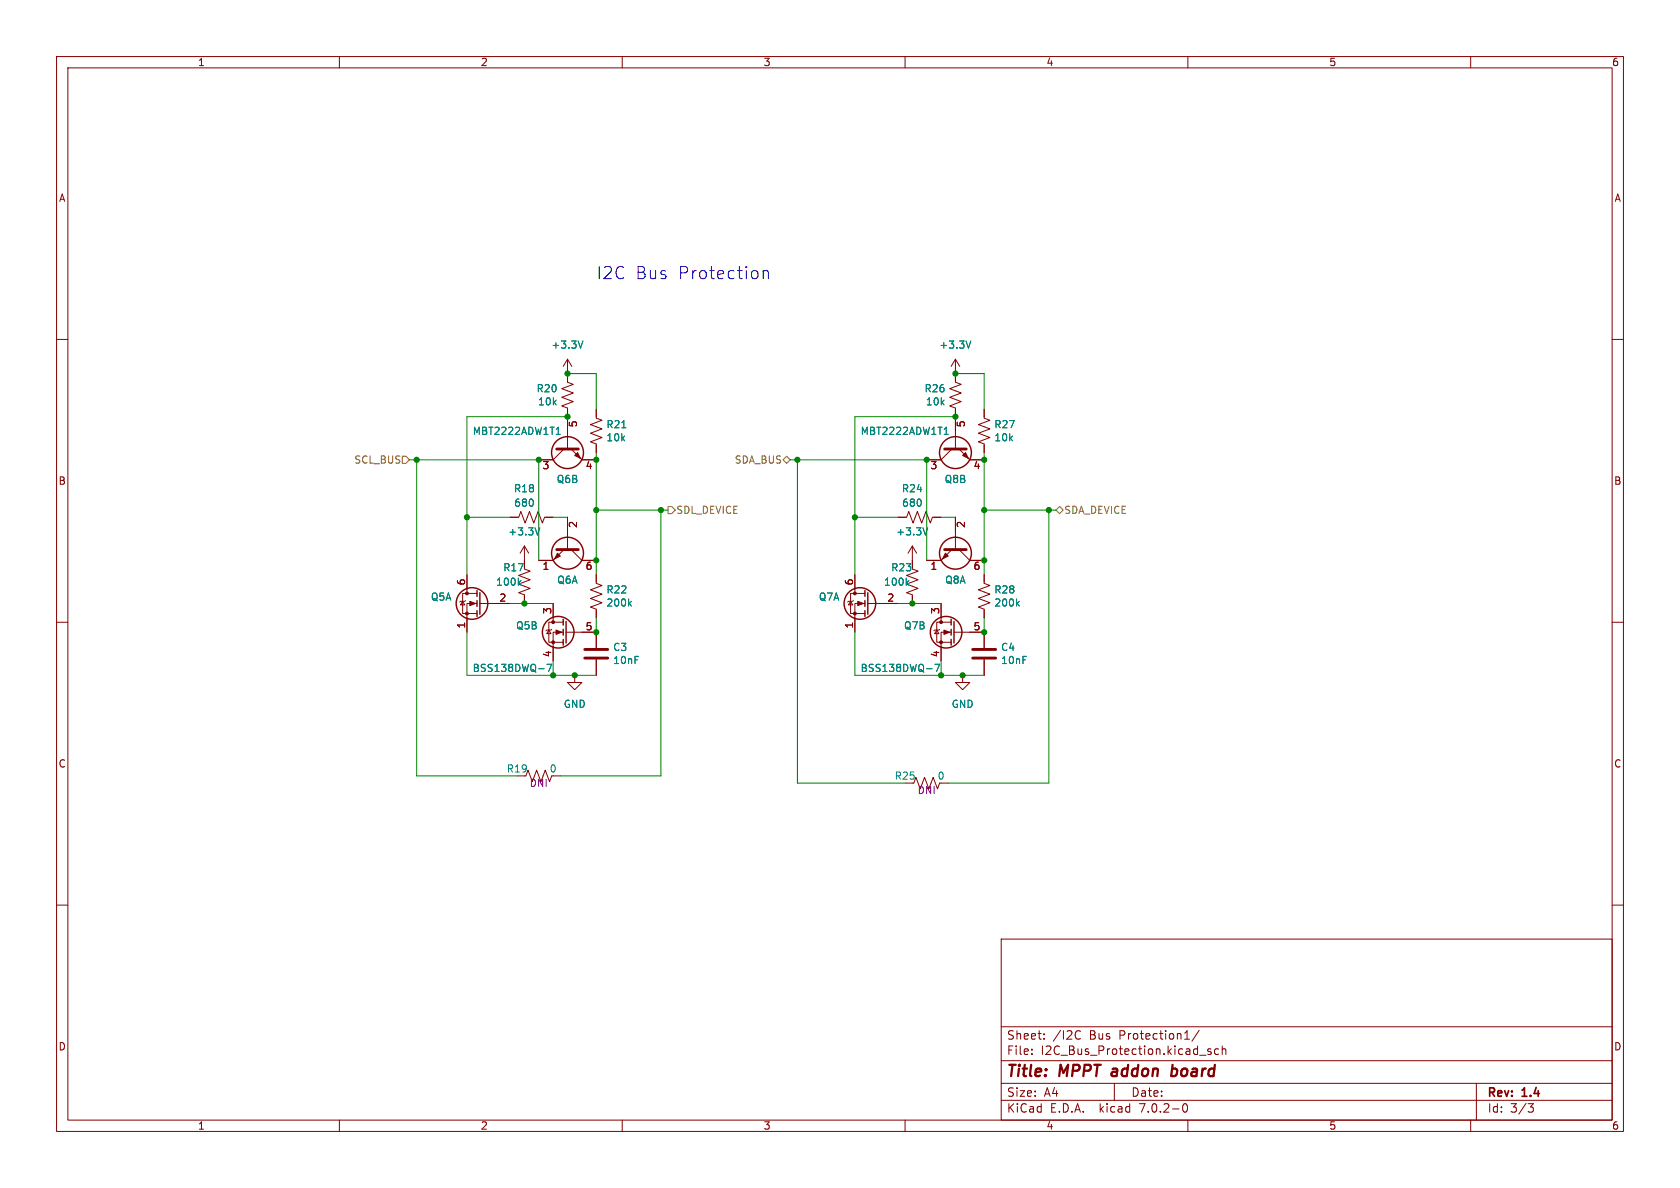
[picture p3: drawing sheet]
<svg xmlns="http://www.w3.org/2000/svg" width="297mm" height="210mm" viewBox="0 0 297 210" stroke-linecap="round" stroke-linejoin="round" font-family="sans-serif">
<g fill="none" stroke="#840000" stroke-width=".18">
<path d="M10 10h277v190h-277zM12 12h273v186h-273zM60 10v2M110 10v2M160 10v2M210 10v2M260 10v2M10 60h2M285 60h2M99.7 79.4l-1.9 1.9h-2.6M100.3 63.5v4.1l1 .3-2 .8 2 .8-2 .7 2 .8-2 .8 1 .3v7.3M100.3 63.5l-.7 1.3"/>
<path d="M100.3 63.5l.8 1.3M101 79.4l1.9 1.9h2.5M105.4 72.4v1.5l1 .4-2 .8 2 .7-2 .8 2 .7-2 .8 1 .4v1.5M168.3 79.4l-1.9 1.9h-2.6M168.9 63.5v4.1l1 .3-2 .8 2 .8-2 .7 2 .8-2 .8 1 .3v7.3M168.9 63.5l-.8 1.3M168.9 63.5l.8 1.3M169.5 79.4l1.9 1.9h2.6M174 72.4v1.5l1 .4-2 .8 2 .7-2 .8 2 .7-2 .8 1 .4v1.5M90.2 91.4h1.5l.4-1 .7 2.1 .8-2.1 .8 2.1 .7-2.1 .8 2.1 .4-1.1h1.5M92.7 96.5v3.8M92.7 96.5l-.8 1.3"/>
<path d="M92.7 96.5l.8 1.3M99.7 97.2l-1.9 1.9h-2.6M100.3 91.4v5.8M101 97.2l1.9 1.9h2.5M158.7 91.4h1.6l.4-1 .7 2.1 .8-2.1 .7 2.1 .8-2.1 .8 2.1 .3-1.1h1.6M161.3 96.5l-.8 1.3M161.3 96.5v3.8M161.3 96.5l.8 1.3M168.3 97.2l-1.9 1.9h-2.6M168.9 91.4v5.8M169.5 97.2l1.9 1.9h2.6M10 110h2"/>
<path d="M81.8 106.3l.4 .6h-.8zM82.3 106.2l-.1 .1h-.8l-.1 .1M82.5 101.6v3.3M84.3 106.7h-1.8v5.1M84.3 104.9h-2.5v3.6h2.5M84.8 106.7h5.4M92.7 100.6l1 .4-2 .7 2 .8-2 .8 2 .7-2 .8 1 .4v1.5M97 111.4l.4 .6h-.8zM97.5 111.3l-.1 .1h-.8l-.1 .1M97.8 106.7v3.3M99.6 111.8h-1.8v5M99.6 110h-2.6v3.5h2.6"/>
<path d="M100.1 111.8h5.3v2.8M101.6 119.4v1.3h1.3l-1.3 1.2-1.3-1.2h1.3M105.4 101.6v1.5l1 .4-2 .8 2 .7-2 .8 2 .8-2 .7 1 .4v1.5M105.4 116.6v2.8M150.4 106.3l.3 .6h-.7zM150.9 106.2l-.2 .1h-.7l-.1 .1M151.1 101.6v3.3M152.9 106.7h-1.8v5.1M152.9 104.9h-2.5v3.6h2.5M153.4 106.7h5.3M161.3 100.6l1 .4-2 .7 2 .8-2 .8 2 .7-2 .8 1 .4v1.5M165.6 111.4l.4 .6h-.8z"/>
<path d="M166.1 111.3l-.1 .1h-.8l-.1 .1M166.4 106.7v3.3M168.1 111.8h-1.7v5M168.1 110h-2.5v3.5h2.5M168.7 111.8h5.3v2.8M170.2 119.4v1.3h1.2l-1.2 1.2-1.3-1.2h1.3M174 101.6v1.5l1 .4-2 .8 2 .7-2 .8 2 .8-2 .7 1 .4v1.5M174 116.6v2.8M285 110h2M93 137.2l.3-1.1 .8 2.1 .8-2.1 .7 2.1 .8-2.1 .8 2.1 .3-1M97.8 137.2h1.3M161.5 138.4l.4-1 .8 2 .7-2 .8 2 .8-2 .7 2 .4-1"/>
<path d="M166.4 138.4h1.2M10 160h2M285 160h2M177 166h108v32h-108zM60 198v2M110 198v2M160 198v2M177 194.5h108M177 191.5h108M177 187.5h108M177 181.5h108M182.4 186.3v.1"/>
<path d="M182.4 185.5v.1M184.6 183.6v.1M184.6 182.8v.1M190.6 182.2l.4 .1M191 183.6l-.4 .1M197 191.5v3M209.2 195.2l.2-.1a.81 .81 0 0 1 .6 .6 .81 .81 0 0 1-.3 .8l-.1 .1a.81 .81 0 0 1-.4-1.4zM209.4 183.7h.9M209.7 182.4l.2-.2v1.5M210 198v2M212 182.1l-1.3 2M212.1 186.5h1.1"/>
<path d="M214.1 185.5l-.4-.1-.2 .2 .1 .2 .5 .2v.3h-.6M215.4 185.5l-.4-.1-.3 .3v.4l.2 .2h.5M216.1 185.5l.2-.1 .3 .1 .1 .9M216.1 184.9v1.5M260 198v2M261 191.5v6.5M270.1 195.1h1l-.5 .6 .4 .1 .1 .5-.3 .3h-.4"/>
</g>
<path d="M207.1 190.1l.5 .1M207.3 188.2l-.3 2M207.8 188.9l-.6 .1" fill="none" stroke="#840000" stroke-width=".4"/>
<g fill="none" stroke="#008484" stroke-width=".18">
<path d="M98.3 76.8h.8M98.6 75.7l.1-.2v1.3M103.1 60.3l-.5 1.2M166.9 76.8h.7M167.2 75.7l.1-.2v1.3M171.6 60.3l-.4 1.2M95.4 93.3l-.4 1.3M164 93.3l-.4 1.3M91.8 103l.3 .5M92.1 102.6l-.5 .5M96.7 117.4h.8l-.5 1.3M111.3 106.7l.3 .4"/>
<path d="M111.6 106.3l-.5 .5M160.3 103l.4 .5M160.7 102.6l-.5 .5M165.3 117.4h.8l-.5 1.3M179.8 106.7l.4 .4M180.2 106.3l-.5 .5"/>
</g>
<path d="M98.4 79.4h3.8M167 79.4h3.8M98.4 97.2h3.8M167 97.2h3.8M103.4 116.3h4M103.4 114.8h4M172 116.3h4M172 114.8h4" fill="none" stroke="#840000" stroke-width=".51"/>
<g fill="#840000" stroke="#840000" stroke-width=".18">
<path d="M101.6 80.5l.5-.5 .5 1z"/>
<path d="M151.6 106.3l1.1 .4-1.1 .4z"/>
<path d="M167.1 97.8l.5 .5-1 .5z"/>
<path d="M166.9 111.4l1 .4-1 .3z"/>
<path d="M83.1 106.3l1 .4-1 .4z"/>
<path d="M170.7 80l.5 1-1-.5z"/>
<path d="M98.6 97.8l.5 .5-1.1 .5z"/>
<path d="M98.3 111.4l1 .4-1 .3z"/>
<circle cx="151.1" cy="108.5" r=".25"/>
<circle cx="151.1" cy="104.9" r=".25"/>
<circle cx="166.4" cy="113.5" r=".25"/>
<circle cx="166.4" cy="110" r=".25"/>
<circle cx="82.5" cy="108.5" r=".25"/>
<circle cx="82.5" cy="104.9" r=".25"/>
<circle cx="97.8" cy="113.5" r=".25"/>
<circle cx="97.8" cy="110" r=".25"/>
</g>
<g fill="none" stroke="#840000" stroke-width=".25">
<path d="M84.3 104.4v1M84.3 106.2v1M84.3 108v1M84.8 104.8v3.8M99.6 109.5v1M99.6 111.3v1M99.6 113v1M100.1 109.9v3.8M152.9 104.4v1M152.9 106.2v1M152.9 108v1M153.4 104.8v3.8"/>
<path d="M168.1 109.5v1M168.1 111.3v1M168.1 113v1M168.7 109.9v3.8"/>
<circle cx="100.3" cy="97.8" r="2.82"/>
<circle cx="100.3" cy="80" r="2.82"/>
<circle cx="168.9" cy="80" r="2.82"/>
<circle cx="168.9" cy="97.8" r="2.82"/>
<circle cx="83.4" cy="106.7" r="2.79"/>
<circle cx="98.7" cy="111.8" r="2.79"/>
<circle cx="152" cy="106.7" r="2.79"/>
<circle cx="167.3" cy="111.8" r="2.79"/>
</g>
<path d="M71.1 80.6h.7l.6 .7-.6 .6h-.7zM118.1 89.5h.6l.7 .7-.7 .6h-.6zM138.4 81.3l.7-.7 .6 .7-.6 .6zM186.7 90.2l.6-.7 .7 .7-.7 .6z" fill="none" stroke="#848400" stroke-width=".18"/>
<path d="M134.9 47.8v1.5M134.9 48a.54 .54 0 0 1 .9 .1v1.2" fill="none" stroke="#0000c2" stroke-width=".18"/>
<g fill="none" stroke="#008400" stroke-width=".18">
<path d="M100.3 73.7h-17.8v27.9M100.3 66h5.1v6.4M168.9 66h5.1v6.4M168.9 73.7h-17.8v27.9M72.4 81.3h22.8v17.8M73.7 81.3v55.9h17.7M82.5 91.4h7.7M97.8 91.4h2.5M105.4 80v21.6M105.4 90.2h12.7M116.8 90.2v47h-17.7M139.7 81.3h24.1v17.8"/>
<path d="M141 81.3v57.1h19M151.1 91.4h7.6M166.4 91.4h2.5M174 80v21.6M174 90.2h12.7M185.4 90.2v48.2h-17.8M82.5 111.8v7.6h22.9M90.2 106.7h7.6M97.8 116.8v2.6M105.4 109.2v2.6M151.1 111.8v7.6h22.9M158.7 106.7h7.7"/>
<path d="M166.4 116.8v2.6M174 109.2v2.6"/>
</g>
<g fill="#008400" stroke="#008400" stroke-width=".18">
<circle cx="168.9" cy="66" r=".46"/>
<circle cx="168.9" cy="73.7" r=".46"/>
<circle cx="161.3" cy="106.7" r=".46"/>
<circle cx="141" cy="81.3" r=".46"/>
<circle cx="151.1" cy="91.4" r=".46"/>
<circle cx="174" cy="81.3" r=".46"/>
<circle cx="163.8" cy="81.3" r=".46"/>
<circle cx="105.4" cy="99.1" r=".46"/>
<circle cx="105.4" cy="111.8" r=".46"/>
<circle cx="97.8" cy="119.4" r=".46"/>
<circle cx="101.6" cy="119.4" r=".46"/>
<circle cx="92.7" cy="106.7" r=".46"/>
<circle cx="174" cy="99.1" r=".46"/>
<circle cx="174" cy="111.8" r=".46"/>
<circle cx="185.4" cy="90.2" r=".46"/>
<circle cx="174" cy="90.2" r=".46"/>
<circle cx="170.2" cy="119.4" r=".46"/>
<circle cx="166.4" cy="119.4" r=".46"/>
<circle cx="105.4" cy="81.3" r=".46"/>
<circle cx="95.2" cy="81.3" r=".46"/>
<circle cx="100.3" cy="73.7" r=".46"/>
<circle cx="82.5" cy="91.4" r=".46"/>
<circle cx="73.7" cy="81.3" r=".46"/>
<circle cx="100.3" cy="66" r=".46"/>
<circle cx="105.4" cy="90.2" r=".46"/>
<circle cx="116.8" cy="90.2" r=".46"/>
</g>
<g font-size="3" fill="#0000c2">
<text x="105.4" y="49.5">I2C</text>
<text x="112.2" y="49.5">Bus</text>
<text x="119.7" y="49.5">Protection</text>
</g>
<g font-size="2.8" fill="#840000">
<text x="178" y="190.8">Title:</text>
<text x="187.4" y="190.8">MPPT addon</text>
<text x="208.4" y="190.8">board</text>
</g>
<g font-size="2.1" fill="#840000">
<text x="178" y="183.9">Sheet:</text>
<text x="186.2" y="183.9">/I2C</text>
<text x="192.6" y="183.9">Bus</text>
<text x="197.9" y="183.9">Protection1/</text>
<text x="178" y="186.6">File:</text>
<text x="184" y="186.6">I2C_Bus_Protection.kicad_sch</text>
<text x="178" y="196.8">KiCad</text>
<text x="178" y="194">Size:</text>
<text x="184.6" y="194">A4</text>
<text x="185.7" y="196.8">E.D.A.</text>
<text x="194.4" y="196.8">kicad</text>
<text x="200" y="194">Date:</text>
<text x="201.5" y="196.8">7.0.2-0</text>
<text x="263" y="194.2">Rev:</text>
<text x="263" y="196.8">Id:</text>
<text x="267" y="196.8">3/3</text>
<text x="269.2" y="194.2">1.4</text>
</g>
<g font-size="1.8" fill="#840000">
<text x="35" y="11.8">1</text>
<text x="85" y="11.8">2</text>
<text x="135" y="11.8">3</text>
<text x="185" y="11.8">4</text>
<text x="235" y="11.8">5</text>
<text x="285" y="11.8">6</text>
<text x="10.4" y="35.8">A</text>
<text x="285.4" y="35.8">A</text>
<text x="102.2" y="75.6" transform="rotate(-90 102.2 75.6)">5</text>
<text x="170.8" y="75.6" transform="rotate(-90 170.8 75.6)">5</text>
<text x="95.9" y="83.2">3</text>
<text x="103.5" y="83.2">4</text>
<text x="164.4" y="83.2">3</text>
<text x="172.1" y="83.2">4</text>
<text x="10.3" y="85.8">B</text>
<text x="285.3" y="85.8">B</text>
<text x="102.2" y="93.4" transform="rotate(-90 102.2 93.4)">2</text>
<text x="170.8" y="93.4" transform="rotate(-90 170.8 93.4)">2</text>
<text x="95.9" y="101">1</text>
<text x="103.5" y="101">6</text>
<text x="164.4" y="101">1</text>
<text x="172.1" y="101">6</text>
<text x="82.3" y="103.5" transform="rotate(-90 82.3 103.5)">6</text>
<text x="88.2" y="106.4">2</text>
<text x="150.9" y="103.5" transform="rotate(-90 150.9 103.5)">6</text>
<text x="156.8" y="106.4">2</text>
<text x="82.3" y="111.2" transform="rotate(-90 82.3 111.2)">1</text>
<text x="97.5" y="108.6" transform="rotate(-90 97.5 108.6)">3</text>
<text x="103.5" y="111.5">5</text>
<text x="150.9" y="111.2" transform="rotate(-90 150.9 111.2)">1</text>
<text x="166.1" y="108.6" transform="rotate(-90 166.1 108.6)">3</text>
<text x="172.1" y="111.5">5</text>
<text x="97.5" y="116.2" transform="rotate(-90 97.5 116.2)">4</text>
<text x="166.1" y="116.2" transform="rotate(-90 166.1 116.2)">4</text>
<text x="10.3" y="135.8">C</text>
<text x="285.3" y="135.8">C</text>
<text x="10.3" y="185.8">D</text>
<text x="285.3" y="185.8">D</text>
<text x="35" y="199.8">1</text>
<text x="85" y="199.8">2</text>
<text x="135" y="199.8">3</text>
<text x="185" y="199.8">4</text>
<text x="235" y="199.8">5</text>
<text x="285" y="199.8">6</text>
</g>
<g font-size="1.8" fill="#008484">
<text x="97.4" y="61.8">+3.3V</text>
<text x="166" y="61.8">+3.3V</text>
<text x="94.8" y="69.5">R20</text>
<text x="95" y="71.8">10k</text>
<text x="163.4" y="69.5">R26</text>
<text x="163.6" y="71.8">10k</text>
<text x="83.5" y="77">MBT2222ADW1T1</text>
<text x="107.1" y="75.9">R21</text>
<text x="152.1" y="77">MBT2222ADW1T1</text>
<text x="175.7" y="75.9">R27</text>
<text x="107.1" y="78.2">10k</text>
<text x="175.7" y="78.2">10k</text>
<text x="90.8" y="87.2">R18</text>
<text x="90.8" y="89.7">680</text>
<text x="98.4" y="85.5">Q6B</text>
<text x="159.4" y="87.2">R24</text>
<text x="159.4" y="89.7">680</text>
<text x="166.9" y="85.5">Q8B</text>
<text x="89.8" y="94.8">+3.3V</text>
<text x="158.4" y="94.8">+3.3V</text>
<text x="88.9" y="101.2">R17</text>
<text x="157.5" y="101.2">R23</text>
<text x="76.1" y="106.3">Q5A</text>
<text x="87.6" y="103.7">100k</text>
<text x="98.5" y="103.3">Q6A</text>
<text x="107.1" y="105.1">R22</text>
<text x="107.1" y="107.4">200k</text>
<text x="144.7" y="106.3">Q7A</text>
<text x="156.2" y="103.7">100k</text>
<text x="167" y="103.3">Q8A</text>
<text x="175.7" y="105.1">R28</text>
<text x="175.7" y="107.4">200k</text>
<text x="91.2" y="111.4">Q5B</text>
<text x="159.8" y="111.4">Q7B</text>
<text x="83.5" y="118.9">BSS138DWQ-7</text>
<text x="108.3" y="115.2">C3</text>
<text x="108.3" y="117.5">10nF</text>
<text x="152.1" y="118.9">BSS138DWQ-7</text>
<text x="176.9" y="115.2">C4</text>
<text x="176.9" y="117.5">10nF</text>
<text x="99.6" y="125.3">GND</text>
<text x="168.2" y="125.3">GND</text>
<text x="89.5" y="136.7">R19</text>
<text x="97.1" y="136.7">0</text>
<text x="158.1" y="138">R25</text>
<text x="165.7" y="138">0</text>
</g>
<g font-size="1.8" fill="#848400">
<text x="62.5" y="82.1">SCL_BUS</text>
<text x="129.8" y="82.1">SDA_BUS</text>
<text x="119.6" y="91">SDL_DEVICE</text>
<text x="188.2" y="91">SDA_DEVICE</text>
</g>
<g font-size="1.8" fill="#840084">
<text x="93.6" y="139.3">DNI</text>
<text x="162.2" y="140.5">DNI</text>
</g>
</svg>
